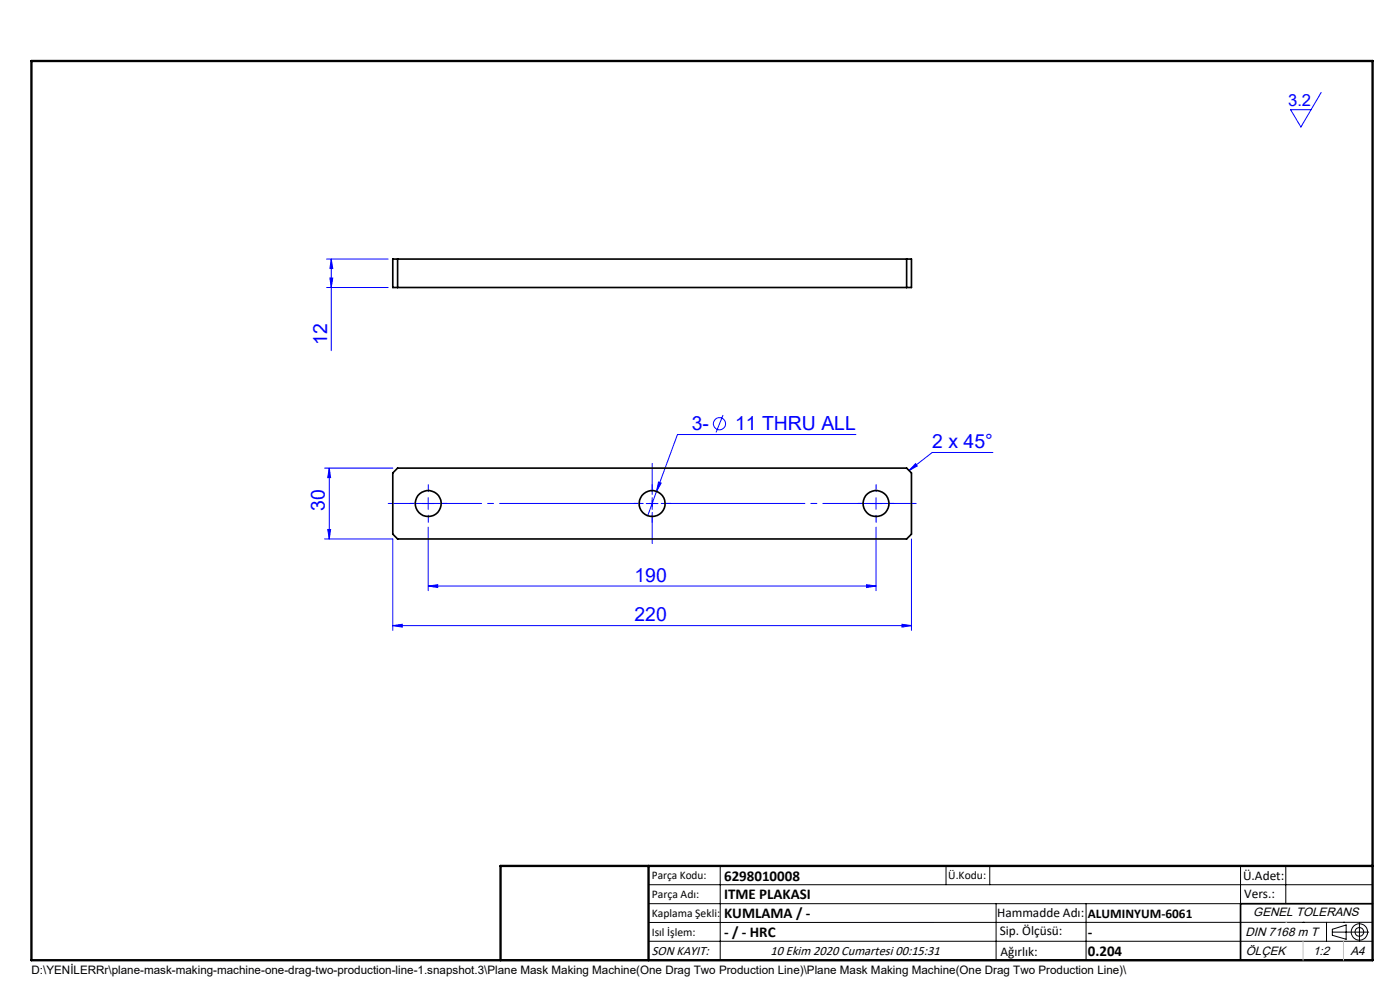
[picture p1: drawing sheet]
<svg xmlns="http://www.w3.org/2000/svg" width="297mm" height="210mm" viewBox="0 0 297 210" stroke-linecap="round" stroke-linejoin="round" font-family="sans-serif">
<g fill="none" stroke="#00f" stroke-width=".21">
<path d="M280.3 19.6l-4.3 7.3-2.2-3.6h4.3M69.3 55h13M70 59h.6l-.3 2zM70.3 55v19.4M70.3 55l.3 2h-.6zM69.3 61h13M68.9 99.3h14.4M69.8 99.3v15M69.8 99.3l.3 2h-.6zM153.4 88l-1.5 3.7M181.6 92.2h-37.9l-4.4 12M194.2 98.3l.4 .5-1.8 1z"/>
<path d="M210.6 96h-12.8l-5 3.8M68.9 114.3h14.4v19.4M69.5 112.3h.6l-.3 2zM89.6 106.8h2.5M90.8 111.8v13.5M90.8 105.6v2.4M137.1 106.8h2.5M138.4 105.6v2.4M139.3 104.2l-1.9 5.2M139.7 102.3l.6 .2-1 1.7zM184.6 106.8h2.5M185.8 111.8v13.5"/>
<path d="M185.8 105.6v2.4M193.4 114.3v19.4M83.3 132.7l2-.3v.6zM83.3 132.7h110.1M90.8 124.3l2.1-.3v.6zM90.8 124.3h95M183.8 124l2 .3-2 .3zM191.3 132.4l2.1 .3-2.1 .3z"/>
<circle cx="152.6" cy="89.9" r="1.29"/>
</g>
<g fill="none" stroke="#000" stroke-width=".21">
<path d="M137.6 187.7h153.6M137.6 191.7h153.6M137.6 199.7h153.6M152.8 183.7v20M200.7 183.7v4M210 183.7v4M211.3 191.7v12M230.4 191.7v12M263.2 183.7v20M272.8 183.7v8M276.4 195.6h.1M281.4 195.6v4.1"/>
<path d="M282.6 197.7h7.8M282.6 197.1l3-.9v3l-3-.8zM285 195.6h.1M288.4 195.8v3.8M291.2 195.6l-153.6 .1"/>
<circle cx="288.4" cy="197.7" r="1.74"/>
<circle cx="288.4" cy="197.7" r=".93"/>
</g>
<path d="M82.4 106.8h112" fill="none" stroke="#00f" stroke-width=".21" stroke-dasharray="30.5 1.3 1.3 1.3" stroke-dashoffset="10.7"/>
<path d="M138.4 115.3v-17" fill="none" stroke="#00f" stroke-width=".21" stroke-dasharray="30.5 1.3 1.3 1.3" stroke-dashoffset="23.9"/>
<path d="M88.4 106.8h-1.5M90.9 104.3v-1.5M90.9 109.3v1.5M93.4 106.8h1.5M135.9 106.8h-1.5M138.4 104.3v-1.5M138.4 109.3v1.5M140.9 106.8h1.5M183.4 106.8h-1.5M185.9 104.3v-1.5M185.9 109.3v1.5M188.4 106.8h1.5" fill="none" stroke="#00f" stroke-width=".21" stroke-dasharray="30.5 1.3 1.3 1.3"/>
<path d="M291.2 191.7h-28v12M106.2 203.7h185" fill="none" stroke="#000" stroke-width=".35"/>
<path d="M6.7 12.9h284.5v190.8h-284.5zM137.6 183.7v20M291.2 183.7h-185v20" fill="none" stroke="#000" stroke-width=".5"/>
<path d="M272.8 195.6h.1M276.4 199.7v4M285 199.7v4" fill="none" stroke="#c0c0c0" stroke-width=".21"/>
<g fill="#00f">
<path d="M90.8 124.3l2.1-.3v.6zM183.8 124l2 .3-2 .3zM139.7 102.3l-.4 1.9 1-1.7zM194.2 98.3l.4 .5-1.8 1z"/>
<path d="M70 59h.6l-.3 2zM70.3 55l.3 2h-.6z"/>
<path d="M69.8 99.3l.3 2h-.6zM69.5 112.3h.6l-.3 2z"/>
<path d="M83.3 132.7l2-.3v.6zM191.3 132.4l2.1 .3-2.1 .3z"/>
</g>
<g fill="none" stroke="#000" stroke-width=".35">
<path d="M83.3 55h110.1v6h-110.1zM84.3 55v6M192.3 55v6M84.3 99.3h108l1.1 1v13l-1.1 1h-108l-1-1v-13z"/>
<circle cx="90.8" cy="106.8" r="2.75"/>
<circle cx="138.3" cy="106.8" r="2.75"/>
<circle cx="185.8" cy="106.8" r="2.75"/>
</g>
<g font-size="4.1" fill="#00f">
<text x="69.4" y="73.2" transform="rotate(-90 69.4 73.2)">12</text>
<text x="146.7" y="91.2">3-</text>
<text x="155.9" y="91.2">11 THRU ALL</text>
<text x="197.8" y="95.1">2 x 45°</text>
<text x="68.9" y="108.4" transform="rotate(-90 68.9 108.4)">30</text>
<text x="134.6" y="123.4">190</text>
<text x="134.6" y="131.8">220</text>
</g>
<text font-size="3.5" fill="#00f" x="273.3" y="22.5">3.2</text>
<g font-size="3.2">
<text x="153.6" y="190.8">ITME PLAKASI</text>
<text x="153.6" y="186.8">6298010008</text>
<text x="153.6" y="194.8">KUMLAMA / -</text>
<text x="153.6" y="198.8">- / - HRC</text>
<text x="230.8" y="198.7">-</text>
<text x="230.8" y="202.8">0.204</text>
</g>
<g font-size="2.8">
<text x="263.7" y="186.7">Ü.Adet:</text>
<text x="263.9" y="190.5">Vers.:</text>
<text x="211.5" y="194.5">Hammadde Adı:</text>
<text x="230.8" y="194.7">ALUMINYUM-6061</text>
<text x="138.3" y="202.6">SON KAYIT:</text>
<text x="163.5" y="202.6">10 Ekim 2020 Cumartesi 00:15:31</text>
<text x="212.1" y="198.4">Sip. Ölçüsü:</text>
<text x="212.2" y="202.7">Ağırlık:</text>
</g>
<g font-size="2.6">
<text x="265.9" y="194.4">GENEL TOLERANS</text>
<text x="264.2" y="198.5">DIN 7168 m T</text>
<text x="264.3" y="202.6">ÖLÇEK</text>
<text x="278.5" y="202.6">1:2</text>
<text x="286.5" y="202.6">A4</text>
</g>
<g font-size="2.5">
<text x="138.3" y="186.4">Parça Kodu:</text>
<text x="138.3" y="190.5">Parça Adı:</text>
<text x="201.2" y="186.5">Ü.Kodu:</text>
<text x="138.3" y="194.5">Kaplama Şekli:</text>
<text x="138.3" y="198.6">Isıl İşlem:</text>
<text x="6.7" y="206.7">D:\YENİLERRr\plane-mask-making-machine-one-drag-two-production-line-1.snapshot.3\Plane Mask Making Machine(One Drag Two Production Line)\Plane Mask Making Machine(One Drag Two Production Line)\</text>
</g>
</svg>
